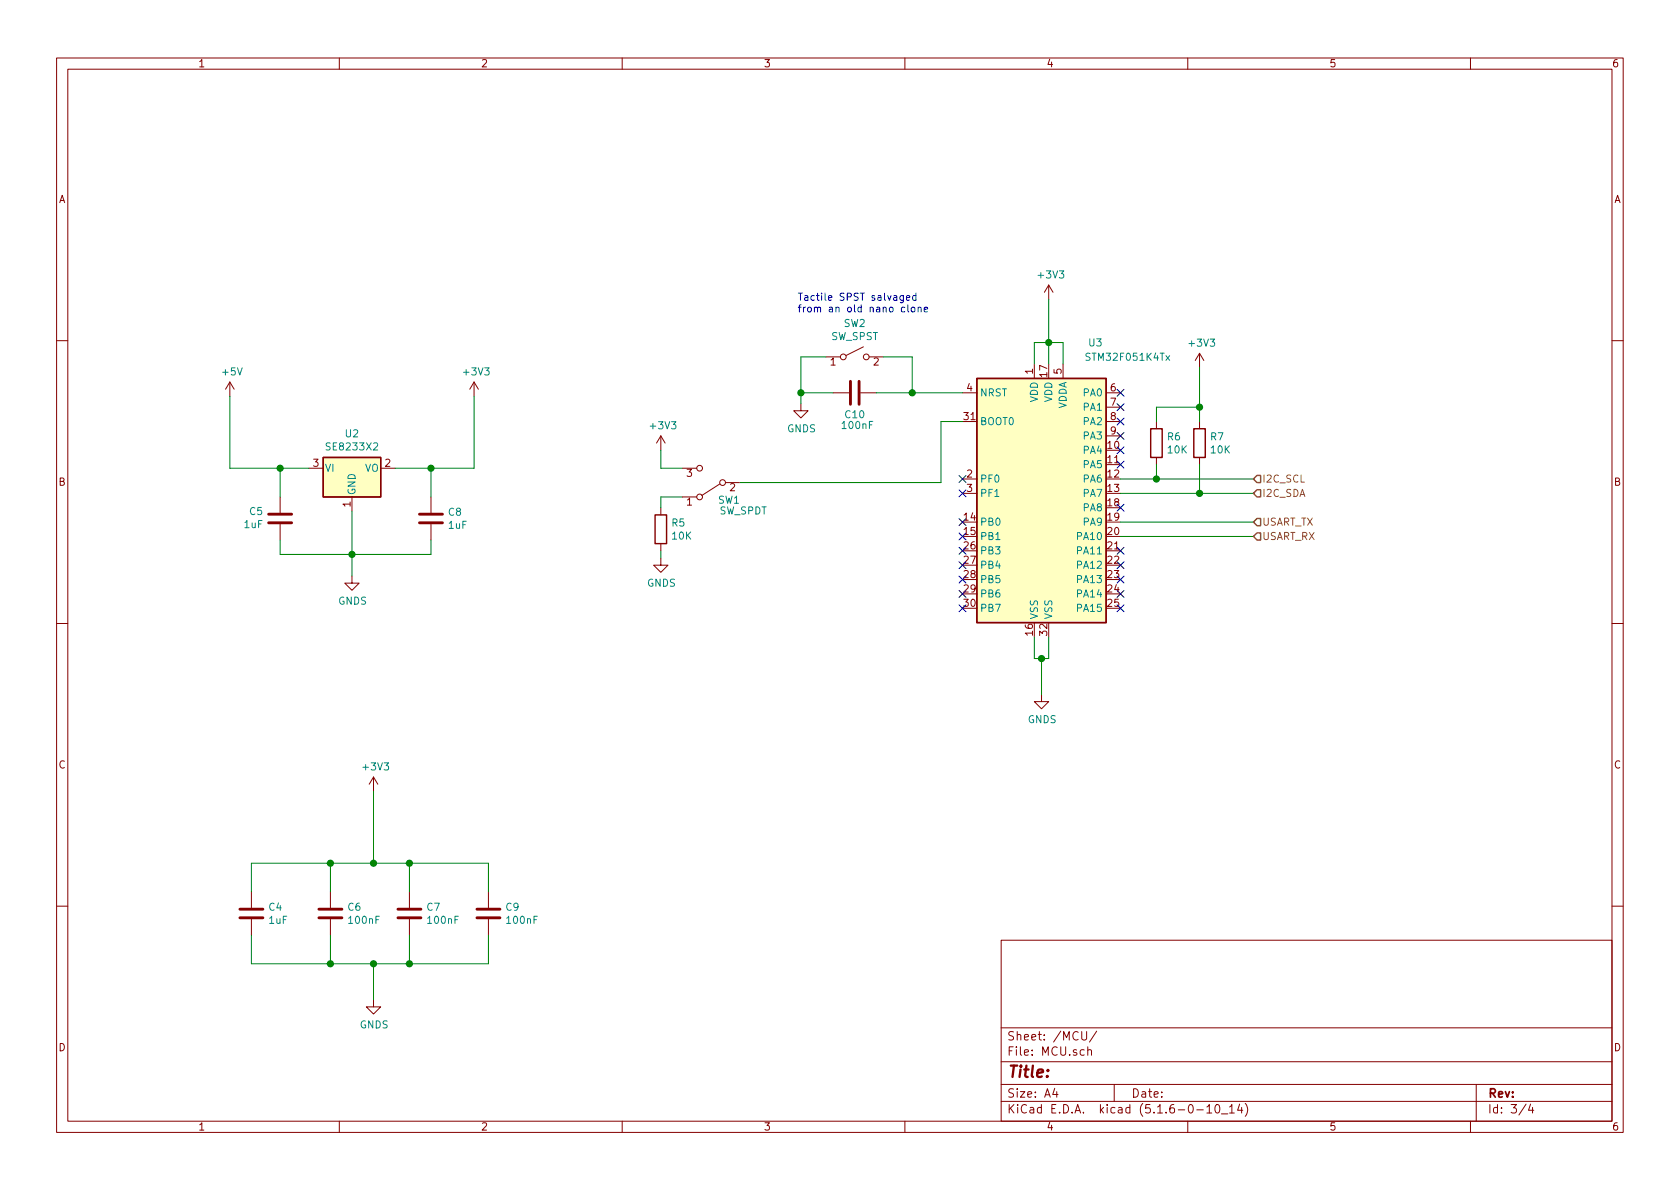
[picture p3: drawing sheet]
EESchema Schematic File Version 4
EELAYER 30 0
EELAYER END
$Descr A4 11693 8268
encoding utf-8
Sheet 3 4
Title ""
Date ""
Rev ""
Comp ""
Comment1 ""
Comment2 ""
Comment3 ""
Comment4 ""
$EndDescr
Wire Wire Line
	7800 3725 8725 3725
Wire Wire Line
	7800 3625 8725 3625
Wire Wire Line
	7800 3325 8050 3325
Wire Wire Line
	7800 3425 8350 3425
NoConn ~ 7800 3525
NoConn ~ 7800 3225
NoConn ~ 7800 3125
NoConn ~ 7800 3025
NoConn ~ 7800 2925
NoConn ~ 7800 2825
NoConn ~ 7800 2725
NoConn ~ 7800 3825
NoConn ~ 7800 3925
NoConn ~ 7800 4225
Text HLabel 8725 3325 2    50   Input ~ 0
I2C_SCL
Text HLabel 8725 3425 2    50   Input ~ 0
I2C_SDA
Text HLabel 8725 3625 2    50   Input ~ 0
USART_TX
Text HLabel 8725 3725 2    50   Input ~ 0
USART_RX
$Comp
L Device:C C6
U 1 1
P 2300 6350
F 0 "C6" H 2415 6396 50  0000 L CNN
F 1 "100nF" H 2415 6305 50  0000 L CNN
F 2 "Capacitor_SMD:C_0805_2012Metric_Pad1.15x1.40mm_HandSolder" H 2338 6200 50  0001 C CNN
F 3 "~" H 2300 6350 50  0001 C CNN
	1    2300 6350
	1    0    0    -1  
$EndComp
$Comp
L Device:C C7
U 1 1
P 2850 6350
F 0 "C7" H 2965 6396 50  0000 L CNN
F 1 "100nF" H 2965 6305 50  0000 L CNN
F 2 "Capacitor_SMD:C_0805_2012Metric_Pad1.15x1.40mm_HandSolder" H 2888 6200 50  0001 C CNN
F 3 "~" H 2850 6350 50  0001 C CNN
	1    2850 6350
	1    0    0    -1  
$EndComp
$Comp
L Device:C C9
U 1 1
P 3400 6350
F 0 "C9" H 3515 6396 50  0000 L CNN
F 1 "100nF" H 3515 6305 50  0000 L CNN
F 2 "Capacitor_SMD:C_0805_2012Metric_Pad1.15x1.40mm_HandSolder" H 3438 6200 50  0001 C CNN
F 3 "~" H 3400 6350 50  0001 C CNN
	1    3400 6350
	1    0    0    -1  
$EndComp
$Comp
L Device:C C4
U 1 1
P 1750 6350
F 0 "C4" H 1865 6396 50  0000 L CNN
F 1 "1uF" H 1865 6305 50  0000 L CNN
F 2 "Capacitor_SMD:C_0805_2012Metric_Pad1.15x1.40mm_HandSolder" H 1788 6200 50  0001 C CNN
F 3 "~" H 1750 6350 50  0001 C CNN
	1    1750 6350
	1    0    0    -1  
$EndComp
Wire Wire Line
	1750 6200 1750 6000
Wire Wire Line
	1750 6000 2300 6000
Wire Wire Line
	3400 6000 3400 6200
Wire Wire Line
	2850 6200 2850 6000
Connection ~ 2850 6000
Wire Wire Line
	2850 6000 3400 6000
Wire Wire Line
	2300 6200 2300 6000
Connection ~ 2300 6000
Wire Wire Line
	3400 6500 3400 6700
Wire Wire Line
	3400 6700 2850 6700
Wire Wire Line
	1750 6700 1750 6500
Wire Wire Line
	2300 6500 2300 6700
Connection ~ 2300 6700
Wire Wire Line
	2300 6700 1750 6700
Wire Wire Line
	2850 6500 2850 6700
Connection ~ 2850 6700
Wire Wire Line
	2850 6700 2600 6700
Wire Wire Line
	2600 6700 2600 6950
Connection ~ 2600 6700
Wire Wire Line
	2600 6700 2300 6700
$Comp
L power:GNDS #PWR013
U 1 1
P 2600 6950
F 0 "#PWR013" H 2600 6700 50  0001 C CNN
F 1 "GNDS" H 2605 6777 50  0000 C CNN
F 2 "" H 2600 6950 50  0001 C CNN
F 3 "" H 2600 6950 50  0001 C CNN
	1    2600 6950
	1    0    0    -1  
$EndComp
Wire Wire Line
	6550 3350 5150 3350
Wire Wire Line
	4600 3450 4600 3525
$Comp
L power:GNDS #PWR015
U 1 1
P 4600 3875
F 0 "#PWR015" H 4600 3625 50  0001 C CNN
F 1 "GNDS" H 4605 3702 50  0000 C CNN
F 2 "" H 4600 3875 50  0001 C CNN
F 3 "" H 4600 3875 50  0001 C CNN
	1    4600 3875
	1    0    0    -1  
$EndComp
Wire Wire Line
	7200 2525 7200 2375
Wire Wire Line
	7200 2375 7300 2375
Wire Wire Line
	7400 2375 7400 2525
Connection ~ 7300 2375
Wire Wire Line
	7300 2375 7400 2375
Wire Wire Line
	7300 2525 7300 2375
Wire Wire Line
	7200 4425 7200 4575
Wire Wire Line
	7200 4575 7250 4575
Wire Wire Line
	7300 4575 7300 4425
Wire Wire Line
	7250 4575 7250 4825
Connection ~ 7250 4575
Wire Wire Line
	7250 4575 7300 4575
$Comp
L power:GNDS #PWR016
U 1 1
P 7250 4825
F 0 "#PWR016" H 7250 4575 50  0001 C CNN
F 1 "GNDS" H 7255 4652 50  0000 C CNN
F 2 "" H 7250 4825 50  0001 C CNN
F 3 "" H 7250 4825 50  0001 C CNN
	1    7250 4825
	1    0    0    -1  
$EndComp
NoConn ~ 6700 3325
NoConn ~ 6700 3425
NoConn ~ 6700 3625
NoConn ~ 6700 3725
NoConn ~ 6700 3825
NoConn ~ 6700 3925
NoConn ~ 6700 4025
NoConn ~ 6700 4125
NoConn ~ 6700 4225
$Comp
L Regulator_Linear:AP2127N3-1.2 U?
U 1 1
P 2450 3250
AR Path="/5F6F3B1A" Ref="U?"  Part="1" 
AR Path="/5F6E342E/5F6F3B1A" Ref="U2"  Part="1" 
F 0 "U2" H 2450 3492 50  0000 C CNN
F 1 "SE8233X2" H 2450 3401 50  0000 C CNN
F 2 "Package_TO_SOT_SMD:TSOT-23" H 2450 3475 50  0001 C CIN
F 3 "https://www.diodes.com/assets/Datasheets/AP2127.pdf" H 2450 3250 50  0001 C CNN
	1    2450 3250
	1    0    0    -1  
$EndComp
Wire Wire Line
	2150 3250 1950 3250
Wire Wire Line
	1600 3250 1600 2750
$Comp
L power:+5V #PWR?
U 1 1
P 1600 2750
AR Path="/5F6F3B22" Ref="#PWR?"  Part="1" 
AR Path="/5F6E342E/5F6F3B22" Ref="#PWR010"  Part="1" 
F 0 "#PWR010" H 1600 2600 50  0001 C CNN
F 1 "+5V" H 1615 2923 50  0000 C CNN
F 2 "" H 1600 2750 50  0001 C CNN
F 3 "" H 1600 2750 50  0001 C CNN
	1    1600 2750
	1    0    0    -1  
$EndComp
Wire Wire Line
	2450 3550 2450 3850
$Comp
L power:GNDS #PWR?
U 1 1
P 2450 4000
AR Path="/5F6F3B29" Ref="#PWR?"  Part="1" 
AR Path="/5F6E342E/5F6F3B29" Ref="#PWR011"  Part="1" 
F 0 "#PWR011" H 2450 3750 50  0001 C CNN
F 1 "GNDS" H 2455 3827 50  0000 C CNN
F 2 "" H 2450 4000 50  0001 C CNN
F 3 "" H 2450 4000 50  0001 C CNN
	1    2450 4000
	1    0    0    -1  
$EndComp
Wire Wire Line
	2750 3250 3000 3250
Wire Wire Line
	3300 3250 3300 2750
$Comp
L power:+3V3 #PWR?
U 1 1
P 3300 2750
AR Path="/5F6F3B31" Ref="#PWR?"  Part="1" 
AR Path="/5F6E342E/5F6F3B31" Ref="#PWR014"  Part="1" 
F 0 "#PWR014" H 3300 2600 50  0001 C CNN
F 1 "+3V3" H 3315 2923 50  0000 C CNN
F 2 "" H 3300 2750 50  0001 C CNN
F 3 "" H 3300 2750 50  0001 C CNN
	1    3300 2750
	1    0    0    -1  
$EndComp
$Comp
L Device:C C?
U 1 1
P 1950 3600
AR Path="/5F6F3B37" Ref="C?"  Part="1" 
AR Path="/5F6E342E/5F6F3B37" Ref="C5"  Part="1" 
F 0 "C5" H 1835 3554 50  0000 R CNN
F 1 "1uF" H 1835 3645 50  0000 R CNN
F 2 "Capacitor_SMD:C_0805_2012Metric_Pad1.15x1.40mm_HandSolder" H 1988 3450 50  0001 C CNN
F 3 "~" H 1950 3600 50  0001 C CNN
	1    1950 3600
	1    0    0    1   
$EndComp
$Comp
L Device:C C?
U 1 1
P 3000 3600
AR Path="/5F6F3B3D" Ref="C?"  Part="1" 
AR Path="/5F6E342E/5F6F3B3D" Ref="C8"  Part="1" 
F 0 "C8" H 3115 3646 50  0000 L CNN
F 1 "1uF" H 3115 3555 50  0000 L CNN
F 2 "Capacitor_SMD:C_0805_2012Metric_Pad1.15x1.40mm_HandSolder" H 3038 3450 50  0001 C CNN
F 3 "~" H 3000 3600 50  0001 C CNN
	1    3000 3600
	1    0    0    -1  
$EndComp
Wire Wire Line
	3000 3450 3000 3250
Connection ~ 3000 3250
Wire Wire Line
	3000 3250 3300 3250
Wire Wire Line
	3000 3750 3000 3850
Wire Wire Line
	3000 3850 2450 3850
Connection ~ 2450 3850
Wire Wire Line
	2450 3850 2450 4000
Wire Wire Line
	2450 3850 1950 3850
Wire Wire Line
	1950 3850 1950 3750
Wire Wire Line
	1950 3450 1950 3250
Connection ~ 1950 3250
Wire Wire Line
	1950 3250 1600 3250
Wire Wire Line
	7300 2375 7300 2075
$Comp
L power:+3V3 #PWR?
U 1 1
P 7300 2075
AR Path="/5F6F5A41" Ref="#PWR?"  Part="1" 
AR Path="/5F6E342E/5F6F5A41" Ref="#PWR017"  Part="1" 
F 0 "#PWR017" H 7300 1925 50  0001 C CNN
F 1 "+3V3" H 7315 2248 50  0000 C CNN
F 2 "" H 7300 2075 50  0001 C CNN
F 3 "" H 7300 2075 50  0001 C CNN
	1    7300 2075
	1    0    0    -1  
$EndComp
Wire Wire Line
	2300 6000 2600 6000
Wire Wire Line
	2600 6000 2600 5500
$Comp
L power:+3V3 #PWR?
U 1 1
P 2600 5500
AR Path="/5F6F75B9" Ref="#PWR?"  Part="1" 
AR Path="/5F6E342E/5F6F75B9" Ref="#PWR012"  Part="1" 
F 0 "#PWR012" H 2600 5350 50  0001 C CNN
F 1 "+3V3" H 2615 5673 50  0000 C CNN
F 2 "" H 2600 5500 50  0001 C CNN
F 3 "" H 2600 5500 50  0001 C CNN
	1    2600 5500
	1    0    0    -1  
$EndComp
Connection ~ 2600 6000
Wire Wire Line
	2600 6000 2850 6000
NoConn ~ 7800 4025
NoConn ~ 7800 4125
$Comp
L Switch:SW_SPDT SW1
U 1 1
P 4950 3350
F 0 "SW1" H 4825 3475 50  0000 C CNN
F 1 "SW_SPDT" H 4725 3550 50  0000 C CNN
F 2 "JS_Series_Sub-Miniature_Slide_Switches:JS102011SAQN" H 4950 3350 50  0001 C CNN
F 3 "https://docs.rs-online.com/6ed6/0900766b815f51c4.pdf" H 4950 3350 50  0001 C CNN
	1    4950 3350
	-1   0    0    1   
$EndComp
Wire Wire Line
	4600 3450 4750 3450
Wire Wire Line
	4750 3250 4600 3250
$Comp
L power:+3V3 #PWR?
U 1 1
P 4600 3125
AR Path="/5F750E24" Ref="#PWR?"  Part="1" 
AR Path="/5F6E342E/5F750E24" Ref="#PWR018"  Part="1" 
F 0 "#PWR018" H 4600 2975 50  0001 C CNN
F 1 "+3V3" H 4615 3298 50  0000 C CNN
F 2 "" H 4600 3125 50  0001 C CNN
F 3 "" H 4600 3125 50  0001 C CNN
	1    4600 3125
	1    0    0    -1  
$EndComp
Wire Wire Line
	4600 3125 4600 3250
$Comp
L Device:R R5
U 1 1
P 4600 3675
F 0 "R5" H 4670 3721 50  0000 L CNN
F 1 "10K" H 4670 3630 50  0000 L CNN
F 2 "Resistor_SMD:R_0805_2012Metric_Pad1.15x1.40mm_HandSolder" V 4530 3675 50  0001 C CNN
F 3 "~" H 4600 3675 50  0001 C CNN
	1    4600 3675
	1    0    0    -1  
$EndComp
Wire Wire Line
	4600 3825 4600 3875
$Comp
L MCU_ST_STM32F0:STM32F051K4Tx U?
U 1 1
P 7300 3425
AR Path="/5F6E45CF" Ref="U?"  Part="1" 
AR Path="/5F6E342E/5F6E45CF" Ref="U3"  Part="1" 
F 0 "U3" H 7625 4475 50  0000 C CNN
F 1 "STM32F051K4Tx" H 7850 4375 50  0000 C CNN
F 2 "Package_QFP:LQFP-32_7x7mm_P0.8mm" H 6800 2525 50  0001 R CNN
F 3 "http://www.st.com/st-web-ui/static/active/en/resource/technical/document/datasheet/DM00039193.pdf" H 7300 3425 50  0001 C CNN
	1    7300 3425
	1    0    0    -1  
$EndComp
$Comp
L Switch:SW_SPST SW2
U 1 1
P 5950 2475
F 0 "SW2" H 5950 2710 50  0000 C CNN
F 1 "SW_SPST" H 5950 2619 50  0000 C CNN
F 2 "Button_Switch_SMD:SW_DIP_SPSTx01_Slide_6.7x4.1mm_W6.73mm_P2.54mm_LowProfile_JPin" H 5950 2475 50  0001 C CNN
F 3 "~" H 5950 2475 50  0001 C CNN
	1    5950 2475
	1    0    0    -1  
$EndComp
Wire Wire Line
	6150 2475 6350 2475
Wire Wire Line
	6550 3350 6550 2925
Wire Wire Line
	6550 2925 6700 2925
Wire Wire Line
	5750 2475 5575 2475
Wire Wire Line
	5575 2475 5575 2725
$Comp
L power:GNDS #PWR019
U 1 1
P 5575 2800
F 0 "#PWR019" H 5575 2550 50  0001 C CNN
F 1 "GNDS" H 5580 2627 50  0000 C CNN
F 2 "" H 5575 2800 50  0001 C CNN
F 3 "" H 5575 2800 50  0001 C CNN
	1    5575 2800
	1    0    0    -1  
$EndComp
$Comp
L Device:C C?
U 1 1
P 5950 2725
AR Path="/5F77C11A" Ref="C?"  Part="1" 
AR Path="/5F6E342E/5F77C11A" Ref="C10"  Part="1" 
F 0 "C10" V 6100 2650 50  0000 L CNN
F 1 "100nF" V 6175 2625 50  0000 L CNN
F 2 "Capacitor_SMD:C_0805_2012Metric_Pad1.15x1.40mm_HandSolder" H 5988 2575 50  0001 C CNN
F 3 "~" H 5950 2725 50  0001 C CNN
	1    5950 2725
	0    1    1    0   
$EndComp
Wire Wire Line
	5800 2725 5575 2725
Connection ~ 5575 2725
Wire Wire Line
	5575 2725 5575 2800
Wire Wire Line
	6100 2725 6350 2725
Wire Wire Line
	6350 2475 6350 2725
Connection ~ 6350 2725
Wire Wire Line
	6350 2725 6700 2725
Text Notes 5550 2175 0    50   ~ 0
Tactile SPST salvaged\nfrom an old nano clone
$Comp
L Device:R R6
U 1 1
P 8050 3075
F 0 "R6" H 8120 3121 50  0000 L CNN
F 1 "10K" H 8120 3030 50  0000 L CNN
F 2 "Resistor_SMD:R_0805_2012Metric_Pad1.15x1.40mm_HandSolder" V 7980 3075 50  0001 C CNN
F 3 "~" H 8050 3075 50  0001 C CNN
	1    8050 3075
	1    0    0    -1  
$EndComp
$Comp
L Device:R R7
U 1 1
P 8350 3075
F 0 "R7" H 8420 3121 50  0000 L CNN
F 1 "10K" H 8420 3030 50  0000 L CNN
F 2 "Resistor_SMD:R_0805_2012Metric_Pad1.15x1.40mm_HandSolder" V 8280 3075 50  0001 C CNN
F 3 "~" H 8350 3075 50  0001 C CNN
	1    8350 3075
	1    0    0    -1  
$EndComp
$Comp
L power:+3V3 #PWR?
U 1 1
P 8350 2550
AR Path="/5F711644" Ref="#PWR?"  Part="1" 
AR Path="/5F6E342E/5F711644" Ref="#PWR021"  Part="1" 
F 0 "#PWR021" H 8350 2400 50  0001 C CNN
F 1 "+3V3" H 8365 2723 50  0000 C CNN
F 2 "" H 8350 2550 50  0001 C CNN
F 3 "" H 8350 2550 50  0001 C CNN
	1    8350 2550
	1    0    0    -1  
$EndComp
Wire Wire Line
	8350 2550 8350 2825
Wire Wire Line
	8350 2825 8050 2825
Wire Wire Line
	8050 2825 8050 2925
Connection ~ 8350 2825
Wire Wire Line
	8350 2825 8350 2925
Wire Wire Line
	8050 3225 8050 3325
Connection ~ 8050 3325
Wire Wire Line
	8050 3325 8725 3325
Wire Wire Line
	8350 3225 8350 3425
Connection ~ 8350 3425
Wire Wire Line
	8350 3425 8725 3425
$EndSCHEMATC
